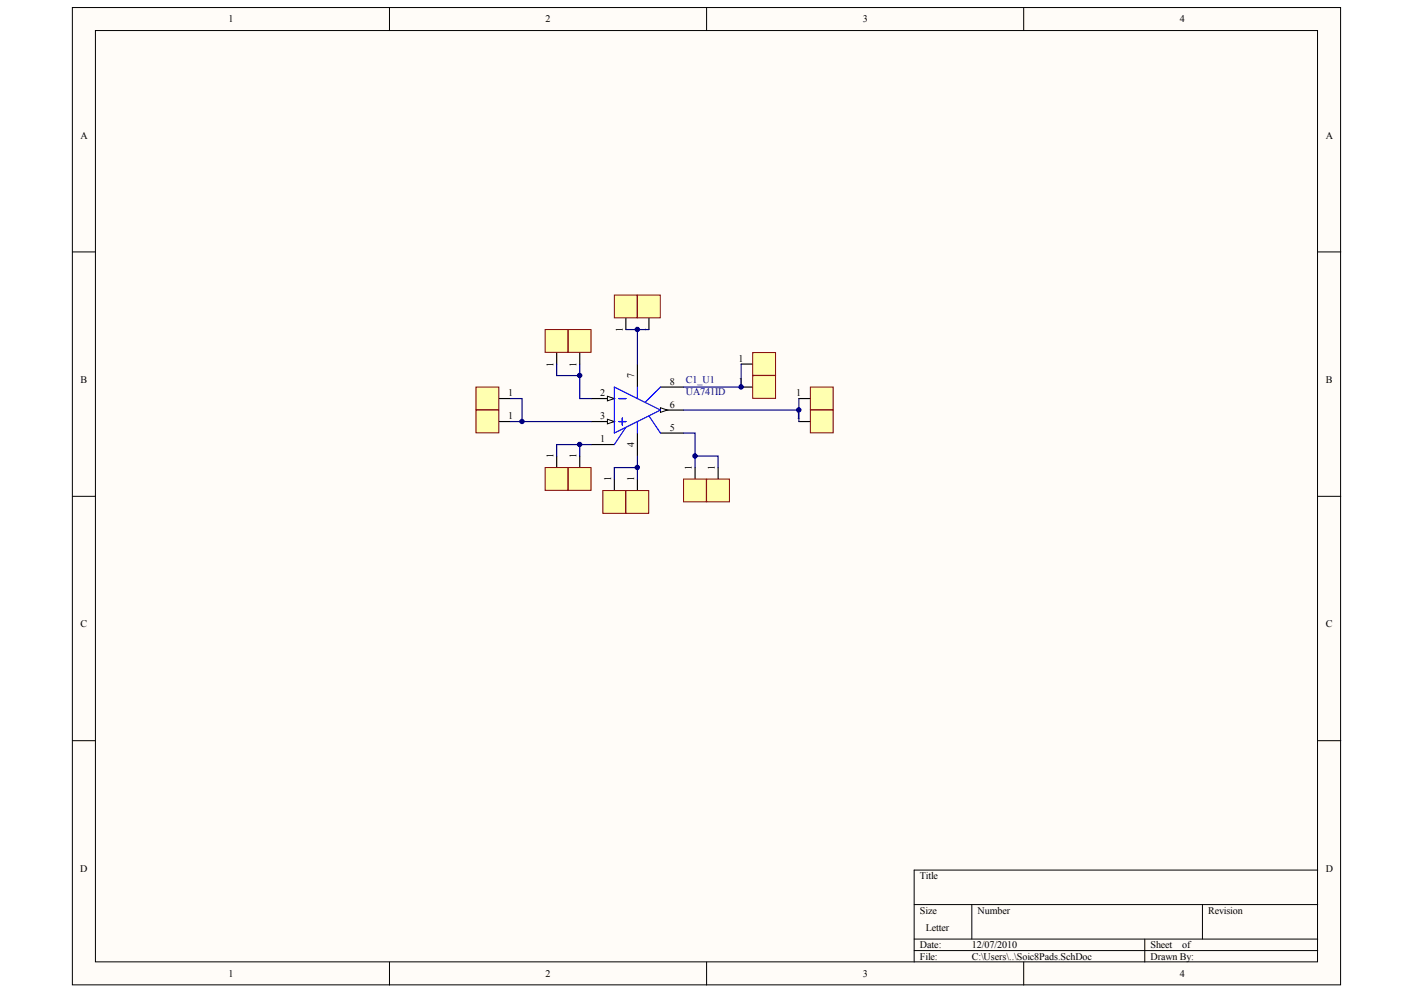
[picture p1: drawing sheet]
<svg xmlns="http://www.w3.org/2000/svg" width="287mm" height="202mm" viewBox="0 0 287 202" stroke-linecap="round" stroke-linejoin="round" font-family="sans-serif">
<g fill="#fffcf8" stroke="#000" stroke-width=".2">
<path d="M14.7 1.5h256.8v198h-256.8z"/>
<path d="M19.3 6.2h247.6v188.6h-247.6z"/>
</g>
<g fill="none" stroke="#000" stroke-width=".2">
<path d="M78.9 1.5v4.7M143.1 1.5v4.7M207.3 1.5v4.7M14.7 51h4.6M266.9 51h4.7M14.7 100.5h4.6M266.9 100.5h4.7M14.7 150h4.6M266.9 150h4.7M266.9 176.2h-81.7v18.7M78.9 194.9v4.6M143.1 194.9v4.6"/>
<path d="M185.2 183.2h81.7M185.2 190.2h81.7M185.2 192.5h81.7M196.8 183.2v7M207.3 194.9v4.6M231.9 190.2v4.7M243.6 183.2v7"/>
</g>
<path d="M133.8 78.4h4.6M119.8 85.4h4.6M133.8 87.7h4.6" fill="none" stroke="#000" stroke-width=".23"/>
<path d="M123 84.9l1.4 .5-1.4 .5z" fill="#fffcf8" stroke="#000" stroke-width=".2"/>
<path d="M119.8 80.7h4.6" fill="none" stroke="#000" stroke-width=".23"/>
<path d="M123 80.3l1.4 .4-1.4 .5z" fill="#fffcf8" stroke="#000" stroke-width=".2"/>
<path d="M133.8 83.1h4.6" fill="none" stroke="#000" stroke-width=".23"/>
<path d="M133.8 82.6l1.4 .5-1.4 .4z" fill="#fffcf8" stroke="#000" stroke-width=".2"/>
<path d="M129.1 73.7v4.7M150.1 78.4h2.4M119.8 90h4.6M129.1 87.7v4.7" fill="none" stroke="#000" stroke-width=".23"/>
<path d="M124.4 78.4l9.4 4.7-9.4 4.6zM129.1 78.4v2.3M133.8 78.4l-3.1 3M125.4 80.7h1.4M125.4 85.4h1.4M126.1 84.7v1.4M126.8 86.6l-2.4 3.4M129.1 85.4v2.3M131.4 84.2l2.4 3.5" fill="none" stroke="#00f" stroke-width=".23"/>
<path d="M152.5 76.1h4.6v4.6h-4.6z" fill="#ffffb0" stroke="#800000" stroke-width=".2"/>
<path d="M150.1 73.7h2.4" fill="none" stroke="#000" stroke-width=".23"/>
<path d="M152.5 71.4h4.6v4.6h-4.6z" fill="#ffffb0" stroke="#800000" stroke-width=".2"/>
<path d="M140.8 94.7v2.3" fill="none" stroke="#000" stroke-width=".23"/>
<path d="M138.4 97h4.7v4.6h-4.7z" fill="#ffffb0" stroke="#800000" stroke-width=".2"/>
<path d="M145.5 94.7v2.3" fill="none" stroke="#000" stroke-width=".23"/>
<path d="M143.1 97h4.6v4.6h-4.6z" fill="#ffffb0" stroke="#800000" stroke-width=".2"/>
<path d="M161.8 80.7h2.3" fill="none" stroke="#000" stroke-width=".23"/>
<path d="M164.1 78.4h4.7v4.6h-4.7z" fill="#ffffb0" stroke="#800000" stroke-width=".2"/>
<path d="M161.8 85.4h2.3" fill="none" stroke="#000" stroke-width=".23"/>
<path d="M164.1 83.1h4.7v4.6h-4.7z" fill="#ffffb0" stroke="#800000" stroke-width=".2"/>
<path d="M126.8 64.4v2.4" fill="none" stroke="#000" stroke-width=".23"/>
<path d="M124.4 59.8h4.7v4.6h-4.7z" fill="#ffffb0" stroke="#800000" stroke-width=".2"/>
<path d="M131.4 64.4v2.4" fill="none" stroke="#000" stroke-width=".23"/>
<path d="M129.1 59.8h4.6v4.6h-4.6z" fill="#ffffb0" stroke="#800000" stroke-width=".2"/>
<path d="M124.4 97v2.4" fill="none" stroke="#000" stroke-width=".23"/>
<path d="M122.1 99.4h4.6v4.6h-4.6z" fill="#ffffb0" stroke="#800000" stroke-width=".2"/>
<path d="M129.1 97v2.4" fill="none" stroke="#000" stroke-width=".23"/>
<path d="M126.8 99.4h4.6v4.6h-4.6z" fill="#ffffb0" stroke="#800000" stroke-width=".2"/>
<path d="M112.8 71.4v2.3" fill="none" stroke="#000" stroke-width=".23"/>
<path d="M110.4 66.8h4.6v4.6h-4.6z" fill="#ffffb0" stroke="#800000" stroke-width=".2"/>
<path d="M117.4 71.4v2.3" fill="none" stroke="#000" stroke-width=".23"/>
<path d="M115.1 66.8h4.6v4.6h-4.6z" fill="#ffffb0" stroke="#800000" stroke-width=".2"/>
<path d="M112.8 92.4v2.3" fill="none" stroke="#000" stroke-width=".23"/>
<path d="M110.4 94.7h4.6v4.6h-4.6z" fill="#ffffb0" stroke="#800000" stroke-width=".2"/>
<path d="M117.4 92.4v2.3" fill="none" stroke="#000" stroke-width=".23"/>
<path d="M115.1 94.7h4.6v4.6h-4.6z" fill="#ffffb0" stroke="#800000" stroke-width=".2"/>
<path d="M101.1 80.7h2.3" fill="none" stroke="#000" stroke-width=".23"/>
<path d="M96.4 78.4h4.6v4.6h-4.6z" fill="#ffffb0" stroke="#800000" stroke-width=".2"/>
<path d="M101.1 85.4h2.3" fill="none" stroke="#000" stroke-width=".23"/>
<path d="M96.4 83.1h4.6v4.6h-4.6z" fill="#ffffb0" stroke="#800000" stroke-width=".2"/>
<g fill="none" stroke="#000080" stroke-width=".23">
<path d="M112.8 73.7v2.4h4.6M117.4 73.7v7h2.4M126.8 66.8h4.6M129.1 66.8v6.9M150.1 73.7v4.7h-11.7M103.4 80.7h2.3v4.7M103.4 85.4h16.4M117.4 90h-4.6v2.4M119.8 90h-2.4v2.4M129.1 94.7h-4.7v2.3M129.1 92.4v4.6M138.4 87.7h2.4v7"/>
<path d="M140.8 92.4h4.7v2.3M161.8 80.7v2.4h-23.4M161.8 83.1v2.3"/>
</g>
<g fill="#000080" stroke="#000080" stroke-width=".2">
<circle cx="105.7" cy="85.4" r=".44"/>
<circle cx="117.4" cy="90" r=".44"/>
<circle cx="117.4" cy="76" r=".44"/>
<circle cx="129.1" cy="94.7" r=".44"/>
<circle cx="129.1" cy="66.7" r=".44"/>
<circle cx="140.8" cy="92.4" r=".44"/>
<circle cx="150.1" cy="78.4" r=".44"/>
<circle cx="161.8" cy="83" r=".44"/>
</g>
<g font-size="2">
<text x="46.3" y="4.5">1</text>
<text x="110.5" y="4.5">2</text>
<text x="174.7" y="4.5">3</text>
<text x="239" y="4.5">4</text>
<text x="16.3" y="28.1">A</text>
<text x="268.5" y="28.1">A</text>
<text x="126.1" y="67.3" transform="rotate(-90 126.1 67.3)">1</text>
<text x="130.8" y="67.3" transform="rotate(-90 130.8 67.3)">1</text>
<text x="16.3" y="77.6">B</text>
<text x="112.1" y="74.3" transform="rotate(-90 112.1 74.3)">1</text>
<text x="116.8" y="74.3" transform="rotate(-90 116.8 74.3)">1</text>
<text x="128.5" y="76.5" transform="rotate(-90 128.5 76.5)">7</text>
<text x="135.6" y="77.9">8</text>
<text x="149.6" y="77.9">1</text>
<text x="149.6" y="73.2">1</text>
<text x="268.6" y="77.6">B</text>
<text x="102.9" y="80.2">1</text>
<text x="121.6" y="80.2">2</text>
<text x="135.6" y="82.6">6</text>
<text x="161.3" y="80.2">1</text>
<text x="102.9" y="84.9">1</text>
<text x="121.6" y="84.9">3</text>
<text x="121.6" y="89.5">1</text>
<text x="135.6" y="87.2">5</text>
<text x="161.3" y="84.9">1</text>
<text x="112.1" y="92.8" transform="rotate(-90 112.1 92.8)">1</text>
<text x="116.8" y="92.8" transform="rotate(-90 116.8 92.8)">1</text>
<text x="128.5" y="90.6" transform="rotate(-90 128.5 90.6)">4</text>
<text x="140.1" y="95.2" transform="rotate(-90 140.1 95.2)">1</text>
<text x="144.8" y="95.2" transform="rotate(-90 144.8 95.2)">1</text>
<text x="123.8" y="97.5" transform="rotate(-90 123.8 97.5)">1</text>
<text x="128.5" y="97.5" transform="rotate(-90 128.5 97.5)">1</text>
<text x="16.3" y="127.1">C</text>
<text x="268.6" y="127.1">C</text>
<text x="16.3" y="176.6">D</text>
<text x="186.3" y="178.1">Title</text>
<text x="268.5" y="176.6">D</text>
<text x="186.3" y="185">Size</text>
<text x="198" y="185">Number</text>
<text x="244.7" y="185">Revision</text>
<text x="187.5" y="188.5">Letter</text>
<text x="46.3" y="197.9">1</text>
<text x="110.5" y="197.9">2</text>
<text x="174.7" y="197.9">3</text>
<text x="186.3" y="192">Date:</text>
<text x="186.3" y="194.4">File:</text>
<text x="196.8" y="192">12/07/2010</text>
<text x="196.8" y="194.4">C:\Users\..\Soic8Pads.SchDoc</text>
<text x="233" y="192">Sheet</text>
<text x="233" y="194.4">Drawn By:</text>
<text x="239" y="197.9">4</text>
<text x="239.4" y="192">of</text>
</g>
<g font-size="2" fill="#000080">
<text x="138.9" y="77.7">C1_U1</text>
<text x="138.9" y="80">UA741ID</text>
</g>
</svg>
